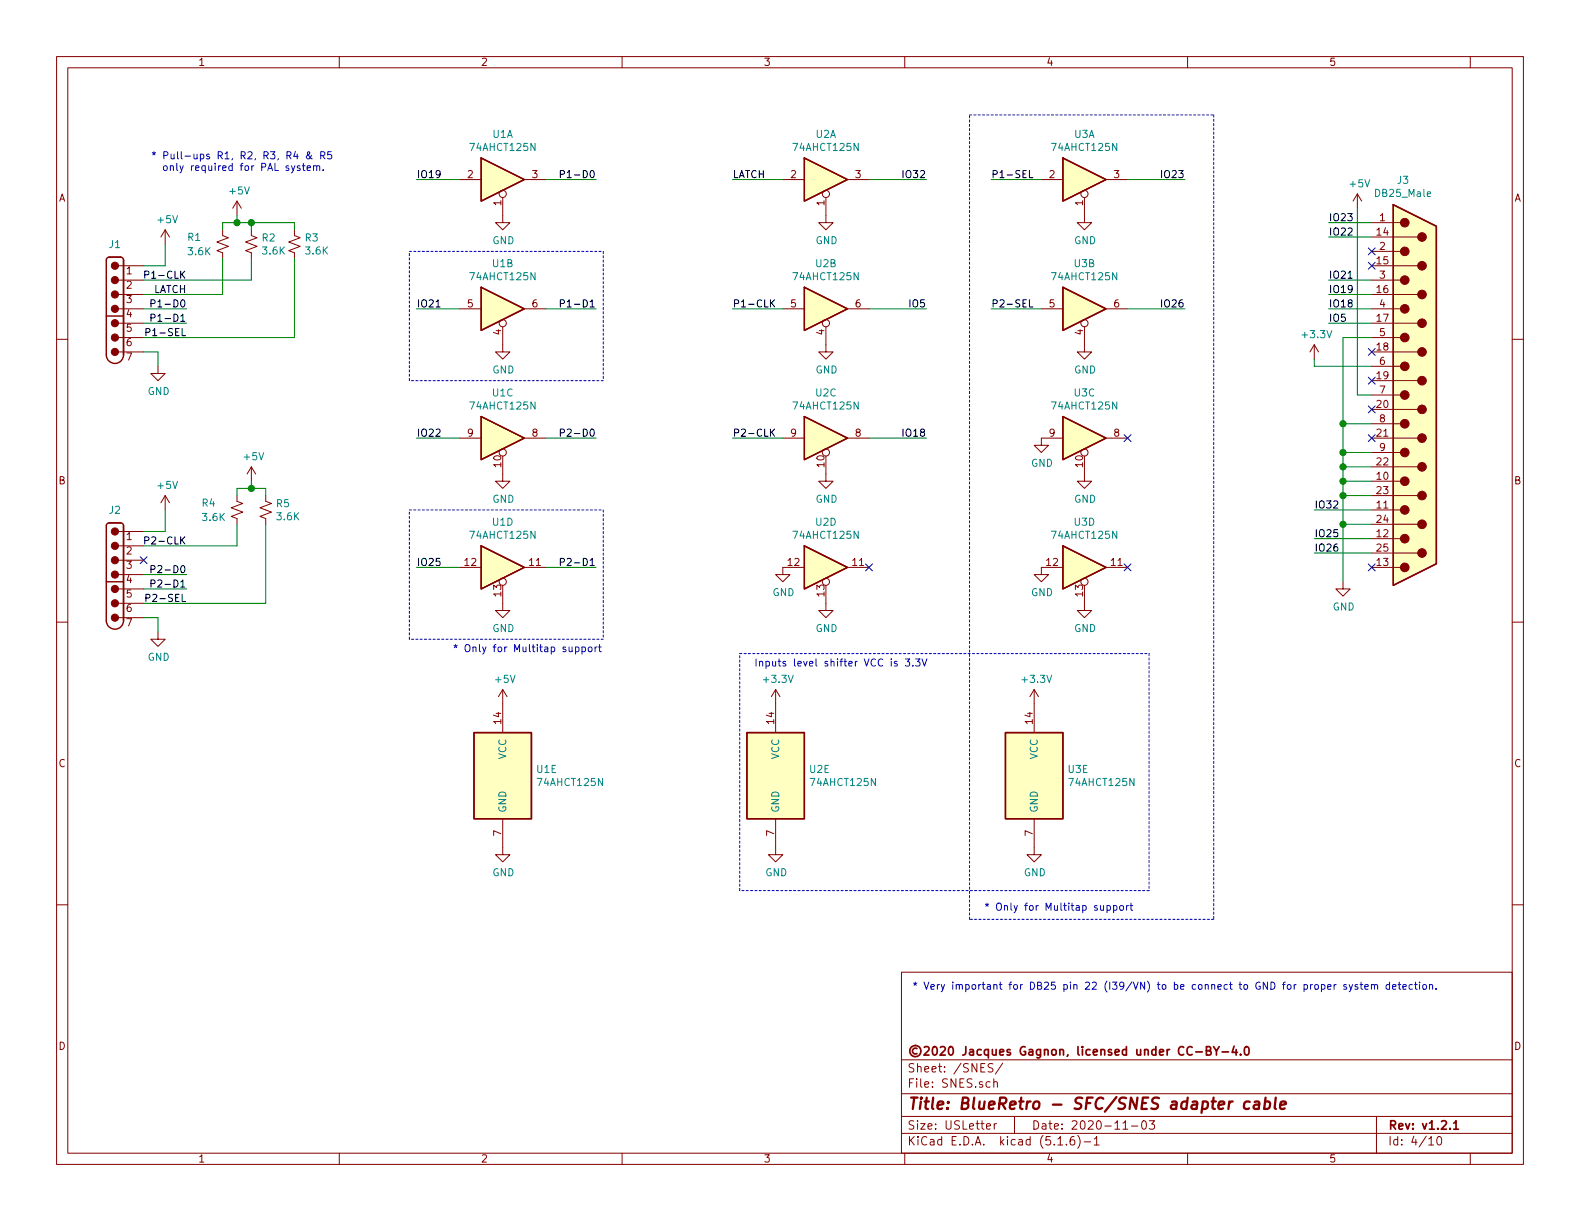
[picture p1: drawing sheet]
EESchema Schematic File Version 4
EELAYER 30 0
EELAYER END
$Descr USLetter 11000 8500
encoding utf-8
Sheet 4 10
Title "BlueRetro - SFC/SNES adapter cable"
Date "2020-11-03"
Rev "v1.2.1"
Comp "©2020 Jacques Gagnon, licensed under CC-BY-4.0"
Comment1 ""
Comment2 ""
Comment3 ""
Comment4 ""
$EndDescr
$Comp
L 74xx:74LS125 U?
U 1 1
P 3500 1250
AR Path="/5F127084/5F2F18FD" Ref="U?"  Part="1" 
AR Path="/5F1E85DD/5F2F18FD" Ref="U?"  Part="1" 
AR Path="/5F2C5C0D/5F2F18FD" Ref="U1"  Part="1" 
F 0 "U1" H 3500 1567 50  0000 C CNN
F 1 "74AHCT125N" H 3500 1476 50  0000 C CNN
F 2 "" H 3500 1250 50  0001 C CNN
F 3 "http://www.ti.com/lit/gpn/sn74LS125" H 3500 1250 50  0001 C CNN
	1    3500 1250
	1    0    0    -1  
$EndComp
$Comp
L 74xx:74LS125 U?
U 2 1
P 3500 2150
AR Path="/5F127084/5F2F1903" Ref="U?"  Part="2" 
AR Path="/5F1E85DD/5F2F1903" Ref="U?"  Part="2" 
AR Path="/5F2C5C0D/5F2F1903" Ref="U1"  Part="2" 
F 0 "U1" H 3500 2467 50  0000 C CNN
F 1 "74AHCT125N" H 3500 2376 50  0000 C CNN
F 2 "" H 3500 2150 50  0001 C CNN
F 3 "http://www.ti.com/lit/gpn/sn74LS125" H 3500 2150 50  0001 C CNN
	2    3500 2150
	1    0    0    -1  
$EndComp
$Comp
L 74xx:74LS125 U?
U 3 1
P 3500 3050
AR Path="/5F127084/5F2F1909" Ref="U?"  Part="3" 
AR Path="/5F1E85DD/5F2F1909" Ref="U?"  Part="3" 
AR Path="/5F2C5C0D/5F2F1909" Ref="U1"  Part="3" 
F 0 "U1" H 3500 3367 50  0000 C CNN
F 1 "74AHCT125N" H 3500 3276 50  0000 C CNN
F 2 "" H 3500 3050 50  0001 C CNN
F 3 "http://www.ti.com/lit/gpn/sn74LS125" H 3500 3050 50  0001 C CNN
	3    3500 3050
	1    0    0    -1  
$EndComp
$Comp
L 74xx:74LS125 U?
U 4 1
P 3500 3950
AR Path="/5F127084/5F2F190F" Ref="U?"  Part="4" 
AR Path="/5F1E85DD/5F2F190F" Ref="U?"  Part="4" 
AR Path="/5F2C5C0D/5F2F190F" Ref="U1"  Part="4" 
F 0 "U1" H 3500 4267 50  0000 C CNN
F 1 "74AHCT125N" H 3500 4176 50  0000 C CNN
F 2 "" H 3500 3950 50  0001 C CNN
F 3 "http://www.ti.com/lit/gpn/sn74LS125" H 3500 3950 50  0001 C CNN
	4    3500 3950
	1    0    0    -1  
$EndComp
$Comp
L Connector:DB25_Male J?
U 1 1
P 9850 2750
AR Path="/5F127084/5F2F1915" Ref="J?"  Part="1" 
AR Path="/5F1E85DD/5F2F1915" Ref="J?"  Part="1" 
AR Path="/5F2C5C0D/5F2F1915" Ref="J3"  Part="1" 
F 0 "J3" H 9768 1258 50  0000 C CNN
F 1 "DB25_Male" H 9768 1349 50  0000 C CNN
F 2 "" H 9850 2750 50  0001 C CNN
F 3 " ~" H 9850 2750 50  0001 C CNN
	1    9850 2750
	1    0    0    1   
$EndComp
$Comp
L 74xx:74LS125 U?
U 1 1
P 5750 1250
AR Path="/5F127084/5F2F191B" Ref="U?"  Part="1" 
AR Path="/5F1E85DD/5F2F191B" Ref="U?"  Part="1" 
AR Path="/5F2C5C0D/5F2F191B" Ref="U2"  Part="1" 
F 0 "U2" H 5750 1567 50  0000 C CNN
F 1 "74AHCT125N" H 5750 1476 50  0000 C CNN
F 2 "" H 5750 1250 50  0001 C CNN
F 3 "http://www.ti.com/lit/gpn/sn74LS125" H 5750 1250 50  0001 C CNN
	1    5750 1250
	1    0    0    -1  
$EndComp
$Comp
L 74xx:74LS125 U?
U 2 1
P 5750 2150
AR Path="/5F127084/5F2F1921" Ref="U?"  Part="2" 
AR Path="/5F1E85DD/5F2F1921" Ref="U?"  Part="2" 
AR Path="/5F2C5C0D/5F2F1921" Ref="U2"  Part="2" 
F 0 "U2" H 5750 2467 50  0000 C CNN
F 1 "74AHCT125N" H 5750 2376 50  0000 C CNN
F 2 "" H 5750 2150 50  0001 C CNN
F 3 "http://www.ti.com/lit/gpn/sn74LS125" H 5750 2150 50  0001 C CNN
	2    5750 2150
	1    0    0    -1  
$EndComp
$Comp
L 74xx:74LS125 U?
U 3 1
P 5750 3050
AR Path="/5F127084/5F2F1927" Ref="U?"  Part="3" 
AR Path="/5F1E85DD/5F2F1927" Ref="U?"  Part="3" 
AR Path="/5F2C5C0D/5F2F1927" Ref="U2"  Part="3" 
F 0 "U2" H 5750 3367 50  0000 C CNN
F 1 "74AHCT125N" H 5750 3276 50  0000 C CNN
F 2 "" H 5750 3050 50  0001 C CNN
F 3 "http://www.ti.com/lit/gpn/sn74LS125" H 5750 3050 50  0001 C CNN
	3    5750 3050
	1    0    0    -1  
$EndComp
$Comp
L 74xx:74LS125 U?
U 4 1
P 5750 3950
AR Path="/5F127084/5F2F192D" Ref="U?"  Part="4" 
AR Path="/5F1E85DD/5F2F192D" Ref="U?"  Part="4" 
AR Path="/5F2C5C0D/5F2F192D" Ref="U2"  Part="4" 
F 0 "U2" H 5750 4267 50  0000 C CNN
F 1 "74AHCT125N" H 5750 4176 50  0000 C CNN
F 2 "" H 5750 3950 50  0001 C CNN
F 3 "http://www.ti.com/lit/gpn/sn74LS125" H 5750 3950 50  0001 C CNN
	4    5750 3950
	1    0    0    -1  
$EndComp
$Comp
L 74xx:74LS125 U?
U 5 1
P 5400 5400
AR Path="/5F127084/5F2F1933" Ref="U?"  Part="5" 
AR Path="/5F1E85DD/5F2F1933" Ref="U?"  Part="5" 
AR Path="/5F2C5C0D/5F2F1933" Ref="U2"  Part="5" 
F 0 "U2" H 5630 5446 50  0000 L CNN
F 1 "74AHCT125N" H 5630 5355 50  0000 L CNN
F 2 "" H 5400 5400 50  0001 C CNN
F 3 "http://www.ti.com/general/docs/suppproductinfo.tsp?distId=10&gotoUrl=http%3A%2F%2Fwww.ti.com%2Flit%2Fgpn%2Fsn74ahct125" H 5400 5400 50  0001 C CNN
	5    5400 5400
	1    0    0    -1  
$EndComp
$Comp
L 74xx:74LS125 U?
U 5 1
P 3500 5400
AR Path="/5F127084/5F2F1939" Ref="U?"  Part="5" 
AR Path="/5F1E85DD/5F2F1939" Ref="U?"  Part="5" 
AR Path="/5F2C5C0D/5F2F1939" Ref="U1"  Part="5" 
F 0 "U1" H 3730 5446 50  0000 L CNN
F 1 "74AHCT125N" H 3730 5355 50  0000 L CNN
F 2 "" H 3500 5400 50  0001 C CNN
F 3 "http://www.ti.com/general/docs/suppproductinfo.tsp?distId=10&gotoUrl=http%3A%2F%2Fwww.ti.com%2Flit%2Fgpn%2Fsn74ahct125" H 3500 5400 50  0001 C CNN
	5    3500 5400
	1    0    0    -1  
$EndComp
Wire Wire Line
	9250 1550 9550 1550
Wire Wire Line
	9250 1950 9550 1950
Wire Wire Line
	9250 2150 9550 2150
$Comp
L power:+5V #PWR?
U 1 1
P 9450 1450
AR Path="/5F127084/5F2F1943" Ref="#PWR?"  Part="1" 
AR Path="/5F1E85DD/5F2F1943" Ref="#PWR?"  Part="1" 
AR Path="/5F2C5C0D/5F2F1943" Ref="#PWR091"  Part="1" 
F 0 "#PWR091" H 9450 1300 50  0001 C CNN
F 1 "+5V" H 9465 1623 50  0000 C CNN
F 2 "" H 9450 1450 50  0001 C CNN
F 3 "" H 9450 1450 50  0001 C CNN
	1    9450 1450
	1    0    0    -1  
$EndComp
$Comp
L power:GND #PWR?
U 1 1
P 9350 4050
AR Path="/5F127084/5F2F1949" Ref="#PWR?"  Part="1" 
AR Path="/5F1E85DD/5F2F1949" Ref="#PWR?"  Part="1" 
AR Path="/5F2C5C0D/5F2F1949" Ref="#PWR090"  Part="1" 
F 0 "#PWR090" H 9350 3800 50  0001 C CNN
F 1 "GND" H 9355 3877 50  0000 C CNN
F 2 "" H 9350 4050 50  0001 C CNN
F 3 "" H 9350 4050 50  0001 C CNN
	1    9350 4050
	1    0    0    -1  
$EndComp
Wire Wire Line
	9550 2350 9350 2350
Wire Wire Line
	9550 3150 9350 3150
Wire Wire Line
	9450 1450 9450 2750
Wire Wire Line
	9450 2750 9550 2750
$Comp
L power:+3.3V #PWR?
U 1 1
P 9150 2500
AR Path="/5F127084/5F2F1955" Ref="#PWR?"  Part="1" 
AR Path="/5F1E85DD/5F2F1955" Ref="#PWR?"  Part="1" 
AR Path="/5F2C5C0D/5F2F1955" Ref="#PWR089"  Part="1" 
F 0 "#PWR089" H 9150 2350 50  0001 C CNN
F 1 "+3.3V" H 9165 2673 50  0000 C CNN
F 2 "" H 9150 2500 50  0001 C CNN
F 3 "" H 9150 2500 50  0001 C CNN
	1    9150 2500
	1    0    0    -1  
$EndComp
$Comp
L power:GND #PWR?
U 1 1
P 5750 4200
AR Path="/5F127084/5F2F195B" Ref="#PWR?"  Part="1" 
AR Path="/5F1E85DD/5F2F195B" Ref="#PWR?"  Part="1" 
AR Path="/5F2C5C0D/5F2F195B" Ref="#PWR080"  Part="1" 
F 0 "#PWR080" H 5750 3950 50  0001 C CNN
F 1 "GND" H 5755 4027 50  0000 C CNN
F 2 "" H 5750 4200 50  0001 C CNN
F 3 "" H 5750 4200 50  0001 C CNN
	1    5750 4200
	1    0    0    -1  
$EndComp
$Comp
L power:GND #PWR?
U 1 1
P 5750 3300
AR Path="/5F127084/5F2F1961" Ref="#PWR?"  Part="1" 
AR Path="/5F1E85DD/5F2F1961" Ref="#PWR?"  Part="1" 
AR Path="/5F2C5C0D/5F2F1961" Ref="#PWR079"  Part="1" 
F 0 "#PWR079" H 5750 3050 50  0001 C CNN
F 1 "GND" H 5755 3127 50  0000 C CNN
F 2 "" H 5750 3300 50  0001 C CNN
F 3 "" H 5750 3300 50  0001 C CNN
	1    5750 3300
	1    0    0    -1  
$EndComp
$Comp
L power:GND #PWR?
U 1 1
P 5750 1500
AR Path="/5F127084/5F2F1967" Ref="#PWR?"  Part="1" 
AR Path="/5F1E85DD/5F2F1967" Ref="#PWR?"  Part="1" 
AR Path="/5F2C5C0D/5F2F1967" Ref="#PWR077"  Part="1" 
F 0 "#PWR077" H 5750 1250 50  0001 C CNN
F 1 "GND" H 5755 1327 50  0000 C CNN
F 2 "" H 5750 1500 50  0001 C CNN
F 3 "" H 5750 1500 50  0001 C CNN
	1    5750 1500
	1    0    0    -1  
$EndComp
$Comp
L power:GND #PWR?
U 1 1
P 5750 2400
AR Path="/5F127084/5F2F196D" Ref="#PWR?"  Part="1" 
AR Path="/5F1E85DD/5F2F196D" Ref="#PWR?"  Part="1" 
AR Path="/5F2C5C0D/5F2F196D" Ref="#PWR078"  Part="1" 
F 0 "#PWR078" H 5750 2150 50  0001 C CNN
F 1 "GND" H 5755 2227 50  0000 C CNN
F 2 "" H 5750 2400 50  0001 C CNN
F 3 "" H 5750 2400 50  0001 C CNN
	1    5750 2400
	1    0    0    -1  
$EndComp
$Comp
L power:GND #PWR?
U 1 1
P 3500 2400
AR Path="/5F127084/5F2F1973" Ref="#PWR?"  Part="1" 
AR Path="/5F1E85DD/5F2F1973" Ref="#PWR?"  Part="1" 
AR Path="/5F2C5C0D/5F2F1973" Ref="#PWR069"  Part="1" 
F 0 "#PWR069" H 3500 2150 50  0001 C CNN
F 1 "GND" H 3505 2227 50  0000 C CNN
F 2 "" H 3500 2400 50  0001 C CNN
F 3 "" H 3500 2400 50  0001 C CNN
	1    3500 2400
	1    0    0    -1  
$EndComp
$Comp
L power:GND #PWR?
U 1 1
P 3500 4200
AR Path="/5F127084/5F2F1979" Ref="#PWR?"  Part="1" 
AR Path="/5F1E85DD/5F2F1979" Ref="#PWR?"  Part="1" 
AR Path="/5F2C5C0D/5F2F1979" Ref="#PWR071"  Part="1" 
F 0 "#PWR071" H 3500 3950 50  0001 C CNN
F 1 "GND" H 3505 4027 50  0000 C CNN
F 2 "" H 3500 4200 50  0001 C CNN
F 3 "" H 3500 4200 50  0001 C CNN
	1    3500 4200
	1    0    0    -1  
$EndComp
$Comp
L power:GND #PWR?
U 1 1
P 3500 1500
AR Path="/5F127084/5F2F197F" Ref="#PWR?"  Part="1" 
AR Path="/5F1E85DD/5F2F197F" Ref="#PWR?"  Part="1" 
AR Path="/5F2C5C0D/5F2F197F" Ref="#PWR068"  Part="1" 
F 0 "#PWR068" H 3500 1250 50  0001 C CNN
F 1 "GND" H 3505 1327 50  0000 C CNN
F 2 "" H 3500 1500 50  0001 C CNN
F 3 "" H 3500 1500 50  0001 C CNN
	1    3500 1500
	1    0    0    -1  
$EndComp
$Comp
L power:GND #PWR?
U 1 1
P 3500 3300
AR Path="/5F127084/5F2F1985" Ref="#PWR?"  Part="1" 
AR Path="/5F1E85DD/5F2F1985" Ref="#PWR?"  Part="1" 
AR Path="/5F2C5C0D/5F2F1985" Ref="#PWR070"  Part="1" 
F 0 "#PWR070" H 3500 3050 50  0001 C CNN
F 1 "GND" H 3505 3127 50  0000 C CNN
F 2 "" H 3500 3300 50  0001 C CNN
F 3 "" H 3500 3300 50  0001 C CNN
	1    3500 3300
	1    0    0    -1  
$EndComp
$Comp
L power:GND #PWR?
U 1 1
P 5400 5900
AR Path="/5F127084/5F2F198B" Ref="#PWR?"  Part="1" 
AR Path="/5F1E85DD/5F2F198B" Ref="#PWR?"  Part="1" 
AR Path="/5F2C5C0D/5F2F198B" Ref="#PWR075"  Part="1" 
F 0 "#PWR075" H 5400 5650 50  0001 C CNN
F 1 "GND" H 5405 5727 50  0000 C CNN
F 2 "" H 5400 5900 50  0001 C CNN
F 3 "" H 5400 5900 50  0001 C CNN
	1    5400 5900
	1    0    0    -1  
$EndComp
$Comp
L power:GND #PWR?
U 1 1
P 3500 5900
AR Path="/5F127084/5F2F1991" Ref="#PWR?"  Part="1" 
AR Path="/5F1E85DD/5F2F1991" Ref="#PWR?"  Part="1" 
AR Path="/5F2C5C0D/5F2F1991" Ref="#PWR073"  Part="1" 
F 0 "#PWR073" H 3500 5650 50  0001 C CNN
F 1 "GND" H 3505 5727 50  0000 C CNN
F 2 "" H 3500 5900 50  0001 C CNN
F 3 "" H 3500 5900 50  0001 C CNN
	1    3500 5900
	1    0    0    -1  
$EndComp
$Comp
L power:+3.3V #PWR?
U 1 1
P 5400 4900
AR Path="/5F127084/5F2F1997" Ref="#PWR?"  Part="1" 
AR Path="/5F1E85DD/5F2F1997" Ref="#PWR?"  Part="1" 
AR Path="/5F2C5C0D/5F2F1997" Ref="#PWR074"  Part="1" 
F 0 "#PWR074" H 5400 4750 50  0001 C CNN
F 1 "+3.3V" H 5415 5073 50  0000 C CNN
F 2 "" H 5400 4900 50  0001 C CNN
F 3 "" H 5400 4900 50  0001 C CNN
	1    5400 4900
	1    0    0    -1  
$EndComp
$Comp
L power:+5V #PWR?
U 1 1
P 3500 4900
AR Path="/5F127084/5F2F199D" Ref="#PWR?"  Part="1" 
AR Path="/5F1E85DD/5F2F199D" Ref="#PWR?"  Part="1" 
AR Path="/5F2C5C0D/5F2F199D" Ref="#PWR072"  Part="1" 
F 0 "#PWR072" H 3500 4750 50  0001 C CNN
F 1 "+5V" H 3515 5073 50  0000 C CNN
F 2 "" H 3500 4900 50  0001 C CNN
F 3 "" H 3500 4900 50  0001 C CNN
	1    3500 4900
	1    0    0    -1  
$EndComp
Text Notes 5250 4650 0    50   ~ 0
Inputs level shifter VCC is 3.3V
Wire Wire Line
	3200 1250 2900 1250
Wire Wire Line
	3200 2150 2900 2150
Wire Wire Line
	3200 3050 2900 3050
Wire Wire Line
	3200 3950 2900 3950
Wire Wire Line
	3800 1250 4150 1250
Wire Wire Line
	3800 2150 4150 2150
Wire Wire Line
	3800 3050 4150 3050
Wire Wire Line
	3800 3950 4150 3950
Wire Wire Line
	5450 1250 5100 1250
Wire Wire Line
	5450 2150 5100 2150
Wire Wire Line
	5450 3050 5100 3050
Wire Wire Line
	6050 3050 6450 3050
Wire Wire Line
	6050 2150 6450 2150
Wire Wire Line
	6050 1250 6450 1250
Text Label 6450 2150 2    50   ~ 0
IO5
Text Label 6450 3050 2    50   ~ 0
IO18
$Comp
L Connector_Gaming:SFC_SNES J?
U 1 1
P 800 2050
AR Path="/5F127084/5F2F19B9" Ref="J?"  Part="1" 
AR Path="/5F1E85DD/5F2F19B9" Ref="J?"  Part="1" 
AR Path="/5F2C5C0D/5F2F19B9" Ref="J1"  Part="1" 
F 0 "J1" H 800 2400 50  0000 C CNN
F 1 "Conn_01x07" H 800 2500 50  0001 C CNN
F 2 "" H 800 2050 50  0001 C CNN
F 3 "~" H 800 2050 50  0001 C CNN
	1    800  2050
	-1   0    0    -1  
$EndComp
$Comp
L Connector_Gaming:SFC_SNES J?
U 1 1
P 800 3900
AR Path="/5F127084/5F2F19BF" Ref="J?"  Part="1" 
AR Path="/5F1E85DD/5F2F19BF" Ref="J?"  Part="1" 
AR Path="/5F2C5C0D/5F2F19BF" Ref="J2"  Part="1" 
F 0 "J2" H 800 4250 50  0000 C CNN
F 1 "Conn_01x07" H 800 4350 50  0001 C CNN
F 2 "" H 800 3900 50  0001 C CNN
F 3 "~" H 800 3900 50  0001 C CNN
	1    800  3900
	-1   0    0    -1  
$EndComp
$Comp
L power:GND #PWR?
U 1 1
P 1100 2550
AR Path="/5F127084/5F2F19C5" Ref="#PWR?"  Part="1" 
AR Path="/5F1E85DD/5F2F19C5" Ref="#PWR?"  Part="1" 
AR Path="/5F2C5C0D/5F2F19C5" Ref="#PWR064"  Part="1" 
F 0 "#PWR064" H 1100 2300 50  0001 C CNN
F 1 "GND" H 1105 2377 50  0000 C CNN
F 2 "" H 1100 2550 50  0001 C CNN
F 3 "" H 1100 2550 50  0001 C CNN
	1    1100 2550
	1    0    0    -1  
$EndComp
$Comp
L power:GND #PWR?
U 1 1
P 1100 4400
AR Path="/5F127084/5F2F19CB" Ref="#PWR?"  Part="1" 
AR Path="/5F1E85DD/5F2F19CB" Ref="#PWR?"  Part="1" 
AR Path="/5F2C5C0D/5F2F19CB" Ref="#PWR065"  Part="1" 
F 0 "#PWR065" H 1100 4150 50  0001 C CNN
F 1 "GND" H 1105 4227 50  0000 C CNN
F 2 "" H 1100 4400 50  0001 C CNN
F 3 "" H 1100 4400 50  0001 C CNN
	1    1100 4400
	1    0    0    -1  
$EndComp
$Comp
L power:+5V #PWR?
U 1 1
P 1150 3550
AR Path="/5F127084/5F2F19D1" Ref="#PWR?"  Part="1" 
AR Path="/5F1E85DD/5F2F19D1" Ref="#PWR?"  Part="1" 
AR Path="/5F2C5C0D/5F2F19D1" Ref="#PWR067"  Part="1" 
F 0 "#PWR067" H 1150 3400 50  0001 C CNN
F 1 "+5V" H 1165 3723 50  0000 C CNN
F 2 "" H 1150 3550 50  0001 C CNN
F 3 "" H 1150 3550 50  0001 C CNN
	1    1150 3550
	1    0    0    -1  
$EndComp
$Comp
L power:+5V #PWR?
U 1 1
P 1150 1700
AR Path="/5F127084/5F2F19D7" Ref="#PWR?"  Part="1" 
AR Path="/5F1E85DD/5F2F19D7" Ref="#PWR?"  Part="1" 
AR Path="/5F2C5C0D/5F2F19D7" Ref="#PWR066"  Part="1" 
F 0 "#PWR066" H 1150 1550 50  0001 C CNN
F 1 "+5V" H 1165 1873 50  0000 C CNN
F 2 "" H 1150 1700 50  0001 C CNN
F 3 "" H 1150 1700 50  0001 C CNN
	1    1150 1700
	1    0    0    -1  
$EndComp
Text Label 9250 2050 0    50   ~ 0
IO19
Text Label 9250 1950 0    50   ~ 0
IO21
Text Label 9250 1650 0    50   ~ 0
IO22
Text Label 9150 3750 0    50   ~ 0
IO25
Wire Wire Line
	9550 2250 9250 2250
Wire Wire Line
	9150 2550 9150 2500
Wire Wire Line
	9150 2550 9550 2550
Text Label 9250 2250 0    50   ~ 0
IO5
Text Label 9250 2150 0    50   ~ 0
IO18
Text Label 1300 3800 2    50   ~ 0
P2-CLK
Text Label 1300 4000 2    50   ~ 0
P2-D0
Text Label 1300 1950 2    50   ~ 0
P1-CLK
Text Label 1300 2050 2    50   ~ 0
LATCH
Text Label 1300 2150 2    50   ~ 0
P1-D0
Text Label 9150 3550 0    50   ~ 0
IO32
Text Label 2900 1250 0    50   ~ 0
IO19
Text Label 2900 2150 0    50   ~ 0
IO21
Text Label 2900 3050 0    50   ~ 0
IO22
Text Label 2900 3950 0    50   ~ 0
IO25
Text Label 5100 1250 0    50   ~ 0
LATCH
Text Label 5100 2150 0    50   ~ 0
P1-CLK
Text Label 5100 3050 0    50   ~ 0
P2-CLK
Text Label 4150 1250 2    50   ~ 0
P1-D0
Text Label 4150 3050 2    50   ~ 0
P2-D0
Text Label 4150 2150 2    50   ~ 0
P1-D1
Text Label 4150 3950 2    50   ~ 0
P2-D1
Text Label 6450 1250 2    50   ~ 0
IO32
$Comp
L power:GND #PWR?
U 1 1
P 5450 3950
AR Path="/5F127084/5F2F1A44" Ref="#PWR?"  Part="1" 
AR Path="/5F1E85DD/5F2F1A44" Ref="#PWR?"  Part="1" 
AR Path="/5F2C5C0D/5F2F1A44" Ref="#PWR076"  Part="1" 
F 0 "#PWR076" H 5450 3700 50  0001 C CNN
F 1 "GND" H 5455 3777 50  0000 C CNN
F 2 "" H 5450 3950 50  0001 C CNN
F 3 "" H 5450 3950 50  0001 C CNN
	1    5450 3950
	1    0    0    -1  
$EndComp
NoConn ~ 6050 3950
$Comp
L 74xx:74LS125 U?
U 1 1
P 7550 1250
AR Path="/5F127084/5F3325F9" Ref="U?"  Part="1" 
AR Path="/5F1E85DD/5F3325F9" Ref="U?"  Part="1" 
AR Path="/5F2C5C0D/5F3325F9" Ref="U3"  Part="1" 
F 0 "U3" H 7550 1567 50  0000 C CNN
F 1 "74AHCT125N" H 7550 1476 50  0000 C CNN
F 2 "" H 7550 1250 50  0001 C CNN
F 3 "http://www.ti.com/lit/gpn/sn74LS125" H 7550 1250 50  0001 C CNN
	1    7550 1250
	1    0    0    -1  
$EndComp
$Comp
L 74xx:74LS125 U?
U 2 1
P 7550 2150
AR Path="/5F127084/5F3325FF" Ref="U?"  Part="2" 
AR Path="/5F1E85DD/5F3325FF" Ref="U?"  Part="2" 
AR Path="/5F2C5C0D/5F3325FF" Ref="U3"  Part="2" 
F 0 "U3" H 7550 2467 50  0000 C CNN
F 1 "74AHCT125N" H 7550 2376 50  0000 C CNN
F 2 "" H 7550 2150 50  0001 C CNN
F 3 "http://www.ti.com/lit/gpn/sn74LS125" H 7550 2150 50  0001 C CNN
	2    7550 2150
	1    0    0    -1  
$EndComp
$Comp
L 74xx:74LS125 U?
U 3 1
P 7550 3050
AR Path="/5F127084/5F332605" Ref="U?"  Part="3" 
AR Path="/5F1E85DD/5F332605" Ref="U?"  Part="3" 
AR Path="/5F2C5C0D/5F332605" Ref="U3"  Part="3" 
F 0 "U3" H 7550 3367 50  0000 C CNN
F 1 "74AHCT125N" H 7550 3276 50  0000 C CNN
F 2 "" H 7550 3050 50  0001 C CNN
F 3 "http://www.ti.com/lit/gpn/sn74LS125" H 7550 3050 50  0001 C CNN
	3    7550 3050
	1    0    0    -1  
$EndComp
$Comp
L 74xx:74LS125 U?
U 4 1
P 7550 3950
AR Path="/5F127084/5F33260B" Ref="U?"  Part="4" 
AR Path="/5F1E85DD/5F33260B" Ref="U?"  Part="4" 
AR Path="/5F2C5C0D/5F33260B" Ref="U3"  Part="4" 
F 0 "U3" H 7550 4267 50  0000 C CNN
F 1 "74AHCT125N" H 7550 4176 50  0000 C CNN
F 2 "" H 7550 3950 50  0001 C CNN
F 3 "http://www.ti.com/lit/gpn/sn74LS125" H 7550 3950 50  0001 C CNN
	4    7550 3950
	1    0    0    -1  
$EndComp
$Comp
L 74xx:74LS125 U?
U 5 1
P 7200 5400
AR Path="/5F127084/5F332611" Ref="U?"  Part="5" 
AR Path="/5F1E85DD/5F332611" Ref="U?"  Part="5" 
AR Path="/5F2C5C0D/5F332611" Ref="U3"  Part="5" 
F 0 "U3" H 7430 5446 50  0000 L CNN
F 1 "74AHCT125N" H 7430 5355 50  0000 L CNN
F 2 "" H 7200 5400 50  0001 C CNN
F 3 "http://www.ti.com/general/docs/suppproductinfo.tsp?distId=10&gotoUrl=http%3A%2F%2Fwww.ti.com%2Flit%2Fgpn%2Fsn74ahct125" H 7200 5400 50  0001 C CNN
	5    7200 5400
	1    0    0    -1  
$EndComp
$Comp
L power:GND #PWR?
U 1 1
P 7550 4200
AR Path="/5F127084/5F332617" Ref="#PWR?"  Part="1" 
AR Path="/5F1E85DD/5F332617" Ref="#PWR?"  Part="1" 
AR Path="/5F2C5C0D/5F332617" Ref="#PWR088"  Part="1" 
F 0 "#PWR088" H 7550 3950 50  0001 C CNN
F 1 "GND" H 7555 4027 50  0000 C CNN
F 2 "" H 7550 4200 50  0001 C CNN
F 3 "" H 7550 4200 50  0001 C CNN
	1    7550 4200
	1    0    0    -1  
$EndComp
$Comp
L power:GND #PWR?
U 1 1
P 7550 3300
AR Path="/5F127084/5F33261D" Ref="#PWR?"  Part="1" 
AR Path="/5F1E85DD/5F33261D" Ref="#PWR?"  Part="1" 
AR Path="/5F2C5C0D/5F33261D" Ref="#PWR087"  Part="1" 
F 0 "#PWR087" H 7550 3050 50  0001 C CNN
F 1 "GND" H 7555 3127 50  0000 C CNN
F 2 "" H 7550 3300 50  0001 C CNN
F 3 "" H 7550 3300 50  0001 C CNN
	1    7550 3300
	1    0    0    -1  
$EndComp
$Comp
L power:GND #PWR?
U 1 1
P 7550 1500
AR Path="/5F127084/5F332623" Ref="#PWR?"  Part="1" 
AR Path="/5F1E85DD/5F332623" Ref="#PWR?"  Part="1" 
AR Path="/5F2C5C0D/5F332623" Ref="#PWR085"  Part="1" 
F 0 "#PWR085" H 7550 1250 50  0001 C CNN
F 1 "GND" H 7555 1327 50  0000 C CNN
F 2 "" H 7550 1500 50  0001 C CNN
F 3 "" H 7550 1500 50  0001 C CNN
	1    7550 1500
	1    0    0    -1  
$EndComp
$Comp
L power:GND #PWR?
U 1 1
P 7550 2400
AR Path="/5F127084/5F332629" Ref="#PWR?"  Part="1" 
AR Path="/5F1E85DD/5F332629" Ref="#PWR?"  Part="1" 
AR Path="/5F2C5C0D/5F332629" Ref="#PWR086"  Part="1" 
F 0 "#PWR086" H 7550 2150 50  0001 C CNN
F 1 "GND" H 7555 2227 50  0000 C CNN
F 2 "" H 7550 2400 50  0001 C CNN
F 3 "" H 7550 2400 50  0001 C CNN
	1    7550 2400
	1    0    0    -1  
$EndComp
$Comp
L power:GND #PWR?
U 1 1
P 7200 5900
AR Path="/5F127084/5F33262F" Ref="#PWR?"  Part="1" 
AR Path="/5F1E85DD/5F33262F" Ref="#PWR?"  Part="1" 
AR Path="/5F2C5C0D/5F33262F" Ref="#PWR082"  Part="1" 
F 0 "#PWR082" H 7200 5650 50  0001 C CNN
F 1 "GND" H 7205 5727 50  0000 C CNN
F 2 "" H 7200 5900 50  0001 C CNN
F 3 "" H 7200 5900 50  0001 C CNN
	1    7200 5900
	1    0    0    -1  
$EndComp
$Comp
L power:+3.3V #PWR?
U 1 1
P 7200 4900
AR Path="/5F127084/5F332635" Ref="#PWR?"  Part="1" 
AR Path="/5F1E85DD/5F332635" Ref="#PWR?"  Part="1" 
AR Path="/5F2C5C0D/5F332635" Ref="#PWR081"  Part="1" 
F 0 "#PWR081" H 7200 4750 50  0001 C CNN
F 1 "+3.3V" H 7215 5073 50  0000 C CNN
F 2 "" H 7200 4900 50  0001 C CNN
F 3 "" H 7200 4900 50  0001 C CNN
	1    7200 4900
	1    0    0    -1  
$EndComp
Wire Wire Line
	7250 1250 6900 1250
Wire Wire Line
	7250 2150 6900 2150
Wire Wire Line
	7850 2150 8250 2150
Wire Wire Line
	7850 1250 8250 1250
Text Label 8250 2150 2    50   ~ 0
IO26
Text Label 6900 1250 0    50   ~ 0
P1-SEL
Text Label 6900 2150 0    50   ~ 0
P2-SEL
Text Label 8250 1250 2    50   ~ 0
IO23
$Comp
L power:GND #PWR?
U 1 1
P 7250 3950
AR Path="/5F127084/5F332649" Ref="#PWR?"  Part="1" 
AR Path="/5F1E85DD/5F332649" Ref="#PWR?"  Part="1" 
AR Path="/5F2C5C0D/5F332649" Ref="#PWR084"  Part="1" 
F 0 "#PWR084" H 7250 3700 50  0001 C CNN
F 1 "GND" H 7255 3777 50  0000 C CNN
F 2 "" H 7250 3950 50  0001 C CNN
F 3 "" H 7250 3950 50  0001 C CNN
	1    7250 3950
	1    0    0    -1  
$EndComp
NoConn ~ 7850 3950
Wire Notes Line
	5150 4550 8000 4550
Wire Notes Line
	8000 4550 8000 6200
Wire Notes Line
	8000 6200 5150 6200
Wire Notes Line
	5150 6200 5150 4550
$Comp
L power:GND #PWR?
U 1 1
P 7250 3050
AR Path="/5F127084/5F3427DB" Ref="#PWR?"  Part="1" 
AR Path="/5F1E85DD/5F3427DB" Ref="#PWR?"  Part="1" 
AR Path="/5F2C5C0D/5F3427DB" Ref="#PWR083"  Part="1" 
F 0 "#PWR083" H 7250 2800 50  0001 C CNN
F 1 "GND" H 7255 2877 50  0000 C CNN
F 2 "" H 7250 3050 50  0001 C CNN
F 3 "" H 7250 3050 50  0001 C CNN
	1    7250 3050
	1    0    0    -1  
$EndComp
NoConn ~ 7850 3050
Wire Wire Line
	9350 2350 9350 2950
Text Label 9250 1550 0    50   ~ 0
IO23
Text Label 9150 3850 0    50   ~ 0
IO26
Wire Notes Line
	6750 800  8450 800 
Wire Notes Line
	8450 800  8450 6400
Wire Notes Line
	8450 6400 6750 6400
Wire Notes Line
	6750 6400 6750 800 
Text Notes 6850 6350 0    50   ~ 0
* Only for Multitap support
Wire Wire Line
	1000 1850 1150 1850
Wire Wire Line
	1150 1850 1150 1700
Wire Wire Line
	1000 2450 1100 2450
Wire Wire Line
	1100 2450 1100 2550
Wire Wire Line
	1000 3700 1150 3700
Wire Wire Line
	1150 3700 1150 3550
Wire Wire Line
	1000 4300 1100 4300
Wire Wire Line
	1100 4300 1100 4400
NoConn ~ 1000 3900
Text Label 1300 2250 2    50   ~ 0
P1-D1
Text Label 1300 2350 2    50   ~ 0
P1-SEL
Text Label 1300 4100 2    50   ~ 0
P2-D1
Text Label 1300 4200 2    50   ~ 0
P2-SEL
Wire Notes Line
	2850 1750 4200 1750
Wire Notes Line
	4200 1750 4200 2650
Wire Notes Line
	4200 2650 2850 2650
Wire Notes Line
	2850 2650 2850 1750
Wire Notes Line
	2850 3550 4200 3550
Wire Notes Line
	4200 3550 4200 4450
Wire Notes Line
	4200 4450 2850 4450
Wire Notes Line
	2850 4450 2850 3550
Text Notes 3150 4550 0    50   ~ 0
* Only for Multitap support
Wire Wire Line
	9350 4050 9350 3650
Connection ~ 9350 3150
Wire Wire Line
	9550 2950 9350 2950
Connection ~ 9350 2950
Wire Wire Line
	9350 2950 9350 3150
Wire Wire Line
	9550 3250 9350 3250
Connection ~ 9350 3250
Wire Wire Line
	9350 3250 9350 3150
Wire Wire Line
	9550 2050 9250 2050
Wire Wire Line
	9550 1650 9250 1650
Wire Wire Line
	9550 3750 9150 3750
Wire Wire Line
	9550 3550 9150 3550
Wire Wire Line
	9550 3850 9150 3850
NoConn ~ 9550 3950
NoConn ~ 9550 1750
NoConn ~ 9550 1850
NoConn ~ 9550 2450
NoConn ~ 9550 2650
NoConn ~ 9550 2850
NoConn ~ 9550 3050
Wire Wire Line
	9550 3350 9350 3350
Connection ~ 9350 3350
Wire Wire Line
	9350 3350 9350 3250
Wire Wire Line
	9550 3450 9350 3450
Connection ~ 9350 3450
Wire Wire Line
	9350 3450 9350 3350
Wire Wire Line
	9550 3650 9350 3650
Connection ~ 9350 3650
Wire Wire Line
	9350 3650 9350 3450
Text Notes 6350 6900 0    50   ~ 0
* Very important for DB25 pin 22 (I39/VN) to be connect to GND for proper system detection.
$Comp
L Device:R_Small_US R?
U 1 1
P 1750 1700
AR Path="/5F1E85DD/5FC70712" Ref="R?"  Part="1" 
AR Path="/5F2C5C0D/5FC70712" Ref="R2"  Part="1" 
F 0 "R2" H 1818 1746 50  0000 L CNN
F 1 "3.6K" H 1818 1655 50  0000 L CNN
F 2 "" H 1750 1700 50  0001 C CNN
F 3 "~" H 1750 1700 50  0001 C CNN
	1    1750 1700
	1    0    0    -1  
$EndComp
$Comp
L Device:R_Small_US R?
U 1 1
P 1550 1700
AR Path="/5F1E85DD/5FC70718" Ref="R?"  Part="1" 
AR Path="/5F2C5C0D/5FC70718" Ref="R1"  Part="1" 
F 0 "R1" H 1300 1750 50  0000 L CNN
F 1 "3.6K" H 1300 1650 50  0000 L CNN
F 2 "" H 1550 1700 50  0001 C CNN
F 3 "~" H 1550 1700 50  0001 C CNN
	1    1550 1700
	1    0    0    -1  
$EndComp
$Comp
L power:+5V #PWR?
U 1 1
P 1650 1500
AR Path="/5F127084/5FC7071E" Ref="#PWR?"  Part="1" 
AR Path="/5F1E85DD/5FC7071E" Ref="#PWR?"  Part="1" 
AR Path="/5F2C5C0D/5FC7071E" Ref="#PWR?"  Part="1" 
F 0 "#PWR?" H 1650 1350 50  0001 C CNN
F 1 "+5V" H 1665 1673 50  0000 C CNN
F 2 "" H 1650 1500 50  0001 C CNN
F 3 "" H 1650 1500 50  0001 C CNN
	1    1650 1500
	1    0    0    -1  
$EndComp
Wire Wire Line
	1550 1600 1550 1550
Wire Wire Line
	1550 1550 1650 1550
Wire Wire Line
	1650 1550 1650 1500
Wire Wire Line
	1650 1550 1750 1550
Wire Wire Line
	1750 1550 1750 1600
Connection ~ 1650 1550
Text Notes 1050 1200 0    50   ~ 0
* Pull-ups R1, R2, R3, R4 & R5 \n  only required for PAL system.
Wire Wire Line
	1000 1950 1750 1950
Wire Wire Line
	1000 2050 1550 2050
Wire Wire Line
	1000 2350 2050 2350
Wire Wire Line
	1000 4200 1850 4200
$Comp
L Device:R_Small_US R?
U 1 1
P 2050 1700
AR Path="/5F1E85DD/5FCC8CC4" Ref="R?"  Part="1" 
AR Path="/5F2C5C0D/5FCC8CC4" Ref="R3"  Part="1" 
F 0 "R3" H 2118 1746 50  0000 L CNN
F 1 "3.6K" H 2118 1655 50  0000 L CNN
F 2 "" H 2050 1700 50  0001 C CNN
F 3 "~" H 2050 1700 50  0001 C CNN
	1    2050 1700
	1    0    0    -1  
$EndComp
Wire Wire Line
	2050 1600 2050 1550
Wire Wire Line
	2050 1550 1750 1550
Connection ~ 1750 1550
$Comp
L Device:R_Small_US R?
U 1 1
P 1850 3550
AR Path="/5F1E85DD/5FCF3F41" Ref="R?"  Part="1" 
AR Path="/5F2C5C0D/5FCF3F41" Ref="R5"  Part="1" 
F 0 "R5" H 1918 3596 50  0000 L CNN
F 1 "3.6K" H 1918 3505 50  0000 L CNN
F 2 "" H 1850 3550 50  0001 C CNN
F 3 "~" H 1850 3550 50  0001 C CNN
	1    1850 3550
	1    0    0    -1  
$EndComp
$Comp
L Device:R_Small_US R?
U 1 1
P 1650 3550
AR Path="/5F1E85DD/5FCF3F47" Ref="R?"  Part="1" 
AR Path="/5F2C5C0D/5FCF3F47" Ref="R4"  Part="1" 
F 0 "R4" H 1400 3600 50  0000 L CNN
F 1 "3.6K" H 1400 3500 50  0000 L CNN
F 2 "" H 1650 3550 50  0001 C CNN
F 3 "~" H 1650 3550 50  0001 C CNN
	1    1650 3550
	1    0    0    -1  
$EndComp
$Comp
L power:+5V #PWR?
U 1 1
P 1750 3350
AR Path="/5F127084/5FCF3F4D" Ref="#PWR?"  Part="1" 
AR Path="/5F1E85DD/5FCF3F4D" Ref="#PWR?"  Part="1" 
AR Path="/5F2C5C0D/5FCF3F4D" Ref="#PWR?"  Part="1" 
F 0 "#PWR?" H 1750 3200 50  0001 C CNN
F 1 "+5V" H 1765 3523 50  0000 C CNN
F 2 "" H 1750 3350 50  0001 C CNN
F 3 "" H 1750 3350 50  0001 C CNN
	1    1750 3350
	1    0    0    -1  
$EndComp
Wire Wire Line
	1650 3450 1650 3400
Wire Wire Line
	1650 3400 1750 3400
Wire Wire Line
	1750 3400 1750 3350
Wire Wire Line
	1750 3400 1850 3400
Wire Wire Line
	1850 3400 1850 3450
Connection ~ 1750 3400
Wire Wire Line
	1550 1800 1550 2050
Wire Wire Line
	1750 1800 1750 1950
Wire Wire Line
	2050 1800 2050 2350
Wire Wire Line
	1000 2150 1300 2150
Wire Wire Line
	1000 2250 1300 2250
Wire Wire Line
	1650 3650 1650 3800
Wire Wire Line
	1000 3800 1650 3800
Wire Wire Line
	1850 3650 1850 4200
Wire Wire Line
	1000 4000 1300 4000
Wire Wire Line
	1000 4100 1300 4100
$EndSCHEMATC
